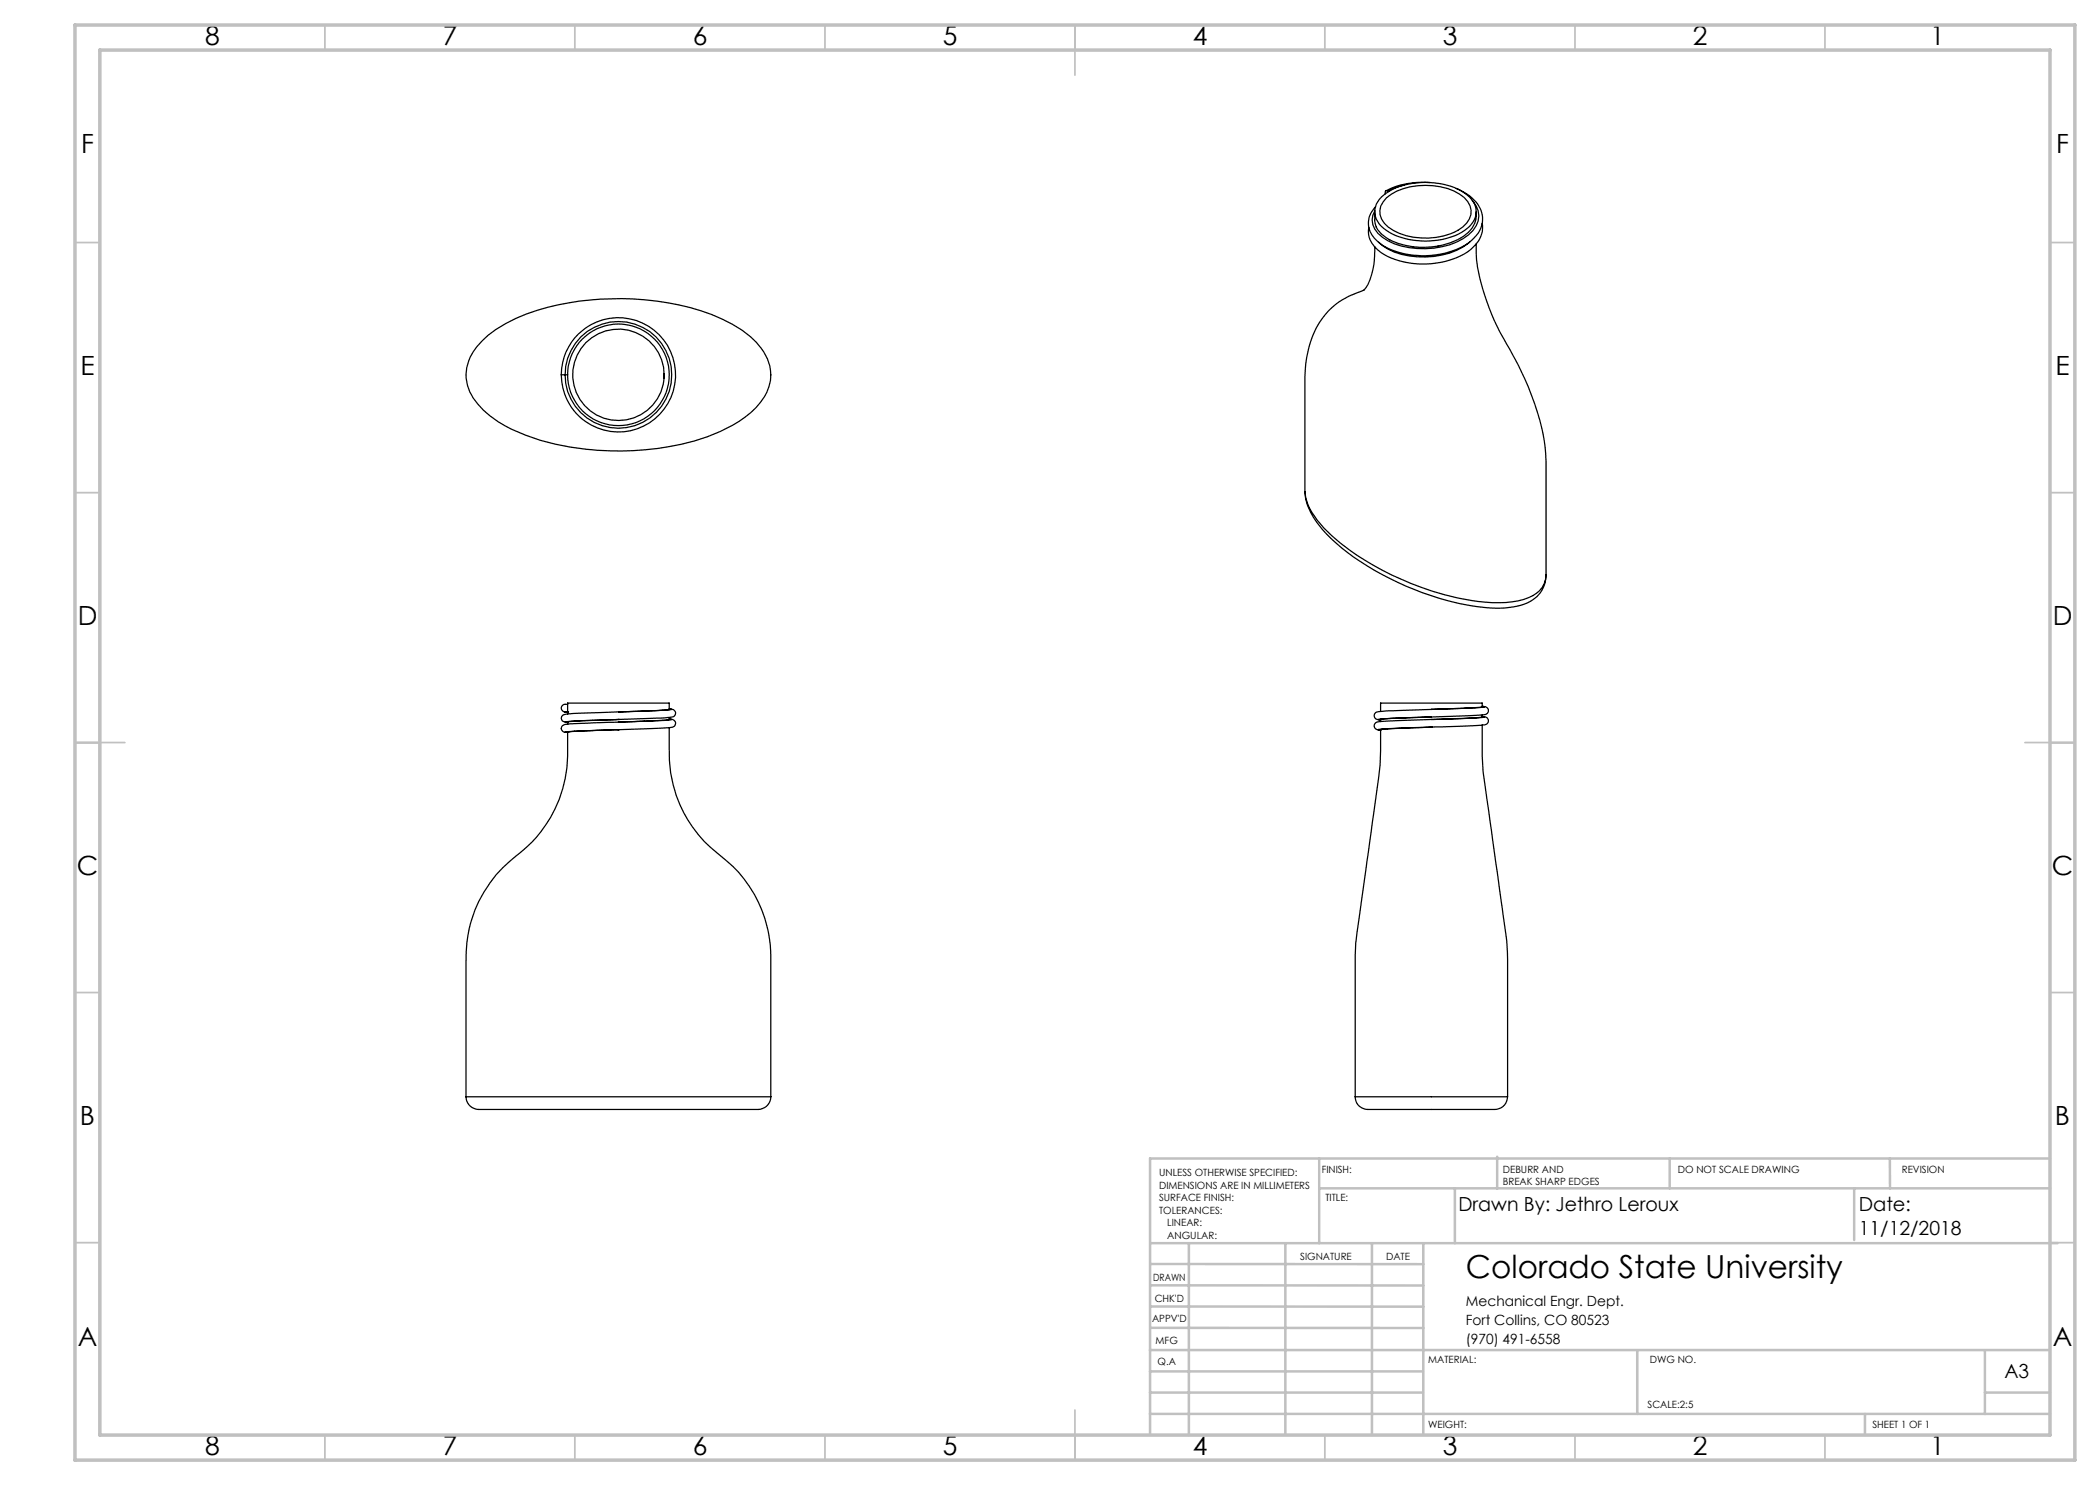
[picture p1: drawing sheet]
<svg xmlns="http://www.w3.org/2000/svg" width="420mm" height="297mm" viewBox="0 0 420 297" stroke-linecap="round" stroke-linejoin="round" font-family="sans-serif">
<g fill="none" stroke="#c0c0c0" stroke-width=".35">
<path d="M65 5v5M115 5v5M165 5v5M215 5v10M265 5v5M315 5v5M365 5v5M15 48.5h5M410 48.5h5M15 98.5h5M410 98.5h5M15 148.5h10"/>
<path d="M405 148.5h10M15 198.5h5M410 198.5h5M15 248.5h5M410 248.5h5M65 287v5M115 287v5M165 287v5M215 282v10M265 287v5M315 287v5M365 287v5"/>
</g>
<g fill="none" stroke="#c0c0c0" stroke-width=".5">
<path d="M263.8 231.7v16.9M263.8 237.7h146.2M291 237.7v10.9M299.4 231.3v6.4M333.9 231.7v6M370.8 237.7v10.3M378 231.7v6M410 231.7h-180v55.2M230.1 248.6h181.4M230.1 257.1h54.6M230.1 252.8h54.6M237.8 248.8v38.2"/>
<path d="M257.1 248.6v38.2M274.4 248.8v38.2M284.7 248.6v38.2M230 278.5h54.6M230 274.3h54.6M230 270h180M230 265.6h54.7M230.1 261.3h54.6M327.4 270v12.8M397 278.5h13M397 270v12.8M230 282.8h180"/>
<path d="M373 282.8v4.2"/>
</g>
<path d="M15 5h400v287h-400zM20 10h390v277h-390z" fill="none" stroke="#c0c0c0" stroke-width=".7"/>
<g fill="none" stroke="#000" stroke-width=".25">
<path d="M276.3 39.4a14.1 14.1 0 0 1 11.4-2.7 9.9 9.9 0 0 1 6.9 3.7 3.9 3.9 0 0 1-1.2 5.3 14.7 14.7 0 0 1-11.8 2.2 9.4 9.4 0 0 1-6-3.6 3.8 3.8 0 0 1 .7-4.9zM277.3 39.5a13.4 13.4 0 0 1 12.2-1.8 7.2 7.2 0 0 1 4.5 3.5 4.1 4.1 0 0 1-2.4 4.9 13.9 13.9 0 0 1-13.9-.7 3.6 3.6 0 0 1-.4-5.9zM277.6 38.2h-.5l-.1 .6M277.6 38.2l.1 .1M280.8 37l-2 .6-1.2 .6M286 36.5a17.1 17.1 0 0 0-8.8 1.7M291.3 37.7a7.9 7.9 0 0 1 5.1 5.2 5.5 5.5 0 0 1-2.3 5.4 16.8 16.8 0 0 1-17.9 .5 4.7 4.7 0 0 1-2.3-5.6l.6-1.1 .6-.7M274.9 44a4.7 4.7 0 0 0 3 3.9M275 42.3v1.7M275 49.4a14.8 14.8 0 0 1-1.9 8.3 1.55 1.55 0 0 1-1.4 .8 15.2 15.2 0 0 0-10.2 12.3l-.2 .7a87.9 87.9 0 0 0-.3 13v13.8M277.9 47.9h.1M294 48.3a14.1 14.1 0 0 1-10.6 3.1 11.6 11.6 0 0 1-7.7-3"/>
<path d="M294.5 40.1a4.4 4.4 0 0 1-.8 6.9 16.1 16.1 0 0 1-16.1 1.2 5.3 5.3 0 0 1-3.2-4.2l.2-.9 .4-.9M295.2 48.8v.1a27.7 27.7 0 0 0 2.1 11.2 55 55 0 0 0 5.2 10.9 51.2 51.2 0 0 1 6.6 19.8l.1 24.2M295.2 42.3a5.5 5.5 0 0 1-3.7 5.6 16 16 0 0 1-13.6 0M296.4 44.6a5.5 5.5 0 0 1-2.3 5.3 16.8 16.8 0 0 1-17.9 .6 4.8 4.8 0 0 1-2.4-5.1M96.4 68.2a28.2 28.2 0 0 1 13.2-6.7 56.8 56.8 0 0 1 32.7 1.4 21.6 21.6 0 0 1 9.9 6.7 8.3 8.3 0 0 1-.1 10.8 20.6 20.6 0 0 1-8 5.9 53.7 53.7 0 0 1-26.9 3.5 41.8 41.8 0 0 1-17.6-5.5 13.9 13.9 0 0 1-6.1-7.3 9.1 9.1 0 0 1 2.9-8.8zM112.3 75h.7M113 75h.5M132.8 74.7v.9M261 98.3a10.6 10.6 0 0 0 2.8 6.8 43.2 43.2 0 0 0 15.8 11.4 50.1 50.1 0 0 0 20.5 5.1 11.1 11.1 0 0 0 7.3-2.3 6 6 0 0 0 1.8-4.1M261 98.3a9.5 9.5 0 0 0 2.4 5.7 43.8 43.8 0 0 0 14.9 11 52.4 52.4 0 0 0 21.7 5.5 11.7 11.7 0 0 0 7.8-2.3 4.4 4.4 0 0 0 1.4-3.2v.1M112.9 142.4l.6 .1-.5-.1M113 146.4h.5"/>
<path d="M113 142.4h.5M113.5 146.4a38 38 0 0 1-1 11.4 25.4 25.4 0 0 1-9.2 13.3 25.4 25.4 0 0 0-10.1 21.4v26.9M113.5 142.4h.1M113.5 140.9a.87 .87 0 0 0-.9 .1 .87 .87 0 0 0-.2 1l.3 .3 .3 .1M113.5 146.4h.1M113.5 144.4v.4M123.7 144.4l9.5-.3 1.1-.2-.5-.1a.9 .9 0 0 1 1.1 .3 .9 .9 0 0 1 0 1.1 2.69 2.69 0 0 1-1.9 .4l-9.3 .3M123.7 144.4l-10.2 .4a.86 .86 0 0 0-1.1 .4 .86 .86 0 0 0 .1 1.1l.5 .1M123.7 142.4l-5 .2a28.3 28.3 0 0 0-6 .4 .76 .76 0 0 0-.4 .8 .76 .76 0 0 0 .7 .6l.5 .1M123.7 142.4l7.5-.3 3.1-.2-.5-.1a.94 .94 0 0 1 1 .3 .94 .94 0 0 1 .2 1l-.1 .1a2.87 2.87 0 0 1-1.9 .4l-9.3 .3M123.7 145.9h.1M123.7 143.9h.1"/>
<path d="M123.7 143.9l-7.2 .2-2.9 .3M123.7 145.9l-8.8 .4-1.4 .1M123.7 143.9l-7.6 .2-3.1 .3 .5 .1M123.7 145.9l-7.6 .3-3.1 .2M123.7 142.4l10.1-.5v-1.3h-20.3v2.2M133.8 143.5v.4l-.3 .1-9.8 .4M133.8 145.5v1.1a34.1 34.1 0 0 0 1.5 12.5 25.9 25.9 0 0 0 9 12.2 25.7 25.7 0 0 1 9.9 22v26.1M276.1 145.9a96.1 96.1 0 0 1-1.6 18.6l-2.8 19.6a47.8 47.8 0 0 0-.7 11.1v24.2M276.1 143.9v.4M276.1 145.9h.1M276.1 143.9h.1M286.3 143.9l8.6-.3 2-.2-.5-.1a.98 .98 0 0 1 1.2 1.2 1.01 1.01 0 0 1-1.1 .5l-10.2 .4"/>
<path d="M286.3 143.9a83.4 83.4 0 0 0-11.1 .6 .84 .84 0 0 0-.3 1 .84 .84 0 0 0 1 .5h.2l-.5-.1 2-.2 8.7-.3M286.3 141.9a100.3 100.3 0 0 0-11.1 .5 .84 .84 0 0 0-.3 1.1 .84 .84 0 0 0 1 .5h.2l-.5-.1 3.1-.3 7.6-.2M286.3 141.9h.1M286.3 145.4h.1M286.3 145.4l-8.8 .4-1.4 .1M286.3 143.4l-8.1 .3-2.1 .2M296.4 145a68.8 68.8 0 0 0 1 14.9l3.1 21.8a70.4 70.4 0 0 1 1 16v21.7M296.4 141.3a.87 .87 0 0 1 1.1 .4 .87 .87 0 0 1-.2 1.1 83.3 83.3 0 0 1-11 .6M296.4 141.4v-.8h-20.3v1.7M296.4 143.4l-2.1 .2-8 .3M296.4 141.4l-3.9 .3-6.2 .2M296.4 141.4h.1"/>
<path d="M296.4 141.2l.5 .2-1.1 .1-9.5 .4M296.4 143.4h.1M296.4 143v.4M93.2 219.4a2.65 2.65 0 0 0 3.1 2.5h51.9a13.5 13.5 0 0 0 4.3-.2 2.5 2.5 0 0 0 1.7-2.3M93.2 219.4h61M271 219.4a2.61 2.61 0 0 0 3.2 2.5h24.7M271 219.4h30.5M301.5 219.4a2.57 2.57 0 0 1-2.5 2.5"/>
<circle cx="123.7" cy="75" r="9.1"/>
<circle cx="123.7" cy="75" r="11.4"/>
<circle cx="123.7" cy="75" r="10.2"/>
<circle cx="123.7" cy="75" r="10.7"/>
</g>
<text font-size="6.3" x="293.2" y="255.5">Colorado State University</text>
<g font-size="5.3">
<text x="41" y="8.9">8</text>
<text x="88.5" y="8.9">7</text>
<text x="138.5" y="8.9">6</text>
<text x="188.5" y="8.9">5</text>
<text x="238.5" y="8.9">4</text>
<text x="288.5" y="8.9">3</text>
<text x="338.5" y="8.9">2</text>
<text x="386" y="8.9">1</text>
<text x="16.2" y="30.7">F</text>
<text x="411.2" y="30.7">F</text>
<text x="16.1" y="74.9">E</text>
<text x="411.1" y="74.9">E</text>
<text x="15.5" y="124.9">D</text>
<text x="410.5" y="124.9">D</text>
<text x="15.4" y="174.9">C</text>
<text x="410.4" y="174.9">C</text>
<text x="16" y="224.9">B</text>
<text x="411" y="224.9">B</text>
<text x="15.5" y="269.2">A</text>
<text x="410.5" y="269.2">A</text>
<text x="41" y="290.9">8</text>
<text x="88.5" y="290.9">7</text>
<text x="138.5" y="290.9">6</text>
<text x="188.5" y="290.9">5</text>
<text x="238.5" y="290.9">4</text>
<text x="288.5" y="290.9">3</text>
<text x="338.5" y="290.9">2</text>
<text x="386" y="290.9">1</text>
</g>
<g font-size="3.9">
<text x="291.7" y="242.2">Drawn By: Jethro Leroux</text>
<text x="371.7" y="242.2">Date:</text>
<text x="371.7" y="247.1">11/12/2018</text>
<text x="400.9" y="275.5">A3</text>
</g>
<g font-size="2.8">
<text x="293.2" y="261.1">Mechanical Engr. Dept.</text>
<text x="293.2" y="264.9">Fort Collins, CO 80523</text>
<text x="293.2" y="268.7">(970) 491-6558</text>
</g>
<g font-size="2">
<text x="231.8" y="235.2">UNLESS OTHERWISE SPECIFIED:</text>
<text x="231.8" y="237.7">DIMENSIONS ARE IN MILLIMETERS</text>
<text x="264.4" y="234.6">FINISH:</text>
<text x="300.6" y="234.6">DEBURR AND</text>
<text x="300.6" y="237.1">BREAK SHARP EDGES</text>
<text x="335.6" y="234.6">DO NOT SCALE DRAWING</text>
<text x="380.4" y="234.6">REVISION</text>
<text x="231.8" y="240.2">SURFACE FINISH:</text>
<text x="231.8" y="242.7">TOLERANCES:</text>
<text x="233.4" y="245.2">LINEAR:</text>
<text x="265.1" y="240.2">TITLE:</text>
<text x="233.5" y="247.7">ANGULAR:</text>
<text x="260" y="251.9">SIGNATURE</text>
<text x="277.2" y="251.9">DATE</text>
<text x="230.6" y="256.1">DRAWN</text>
<text x="230.9" y="260.3">CHK'D</text>
<text x="230.4" y="264.4">APPV'D</text>
<text x="231.1" y="268.8">MFG</text>
<text x="231.5" y="273">Q.A</text>
<text x="285.6" y="272.5">MATERIAL:</text>
<text x="330" y="272.5">DWG NO.</text>
<text x="329.5" y="281.7">SCALE:2:5</text>
<text x="285.6" y="285.5">WEIGHT:</text>
<text x="374.5" y="285.6">SHEET 1 OF 1</text>
</g>
</svg>
